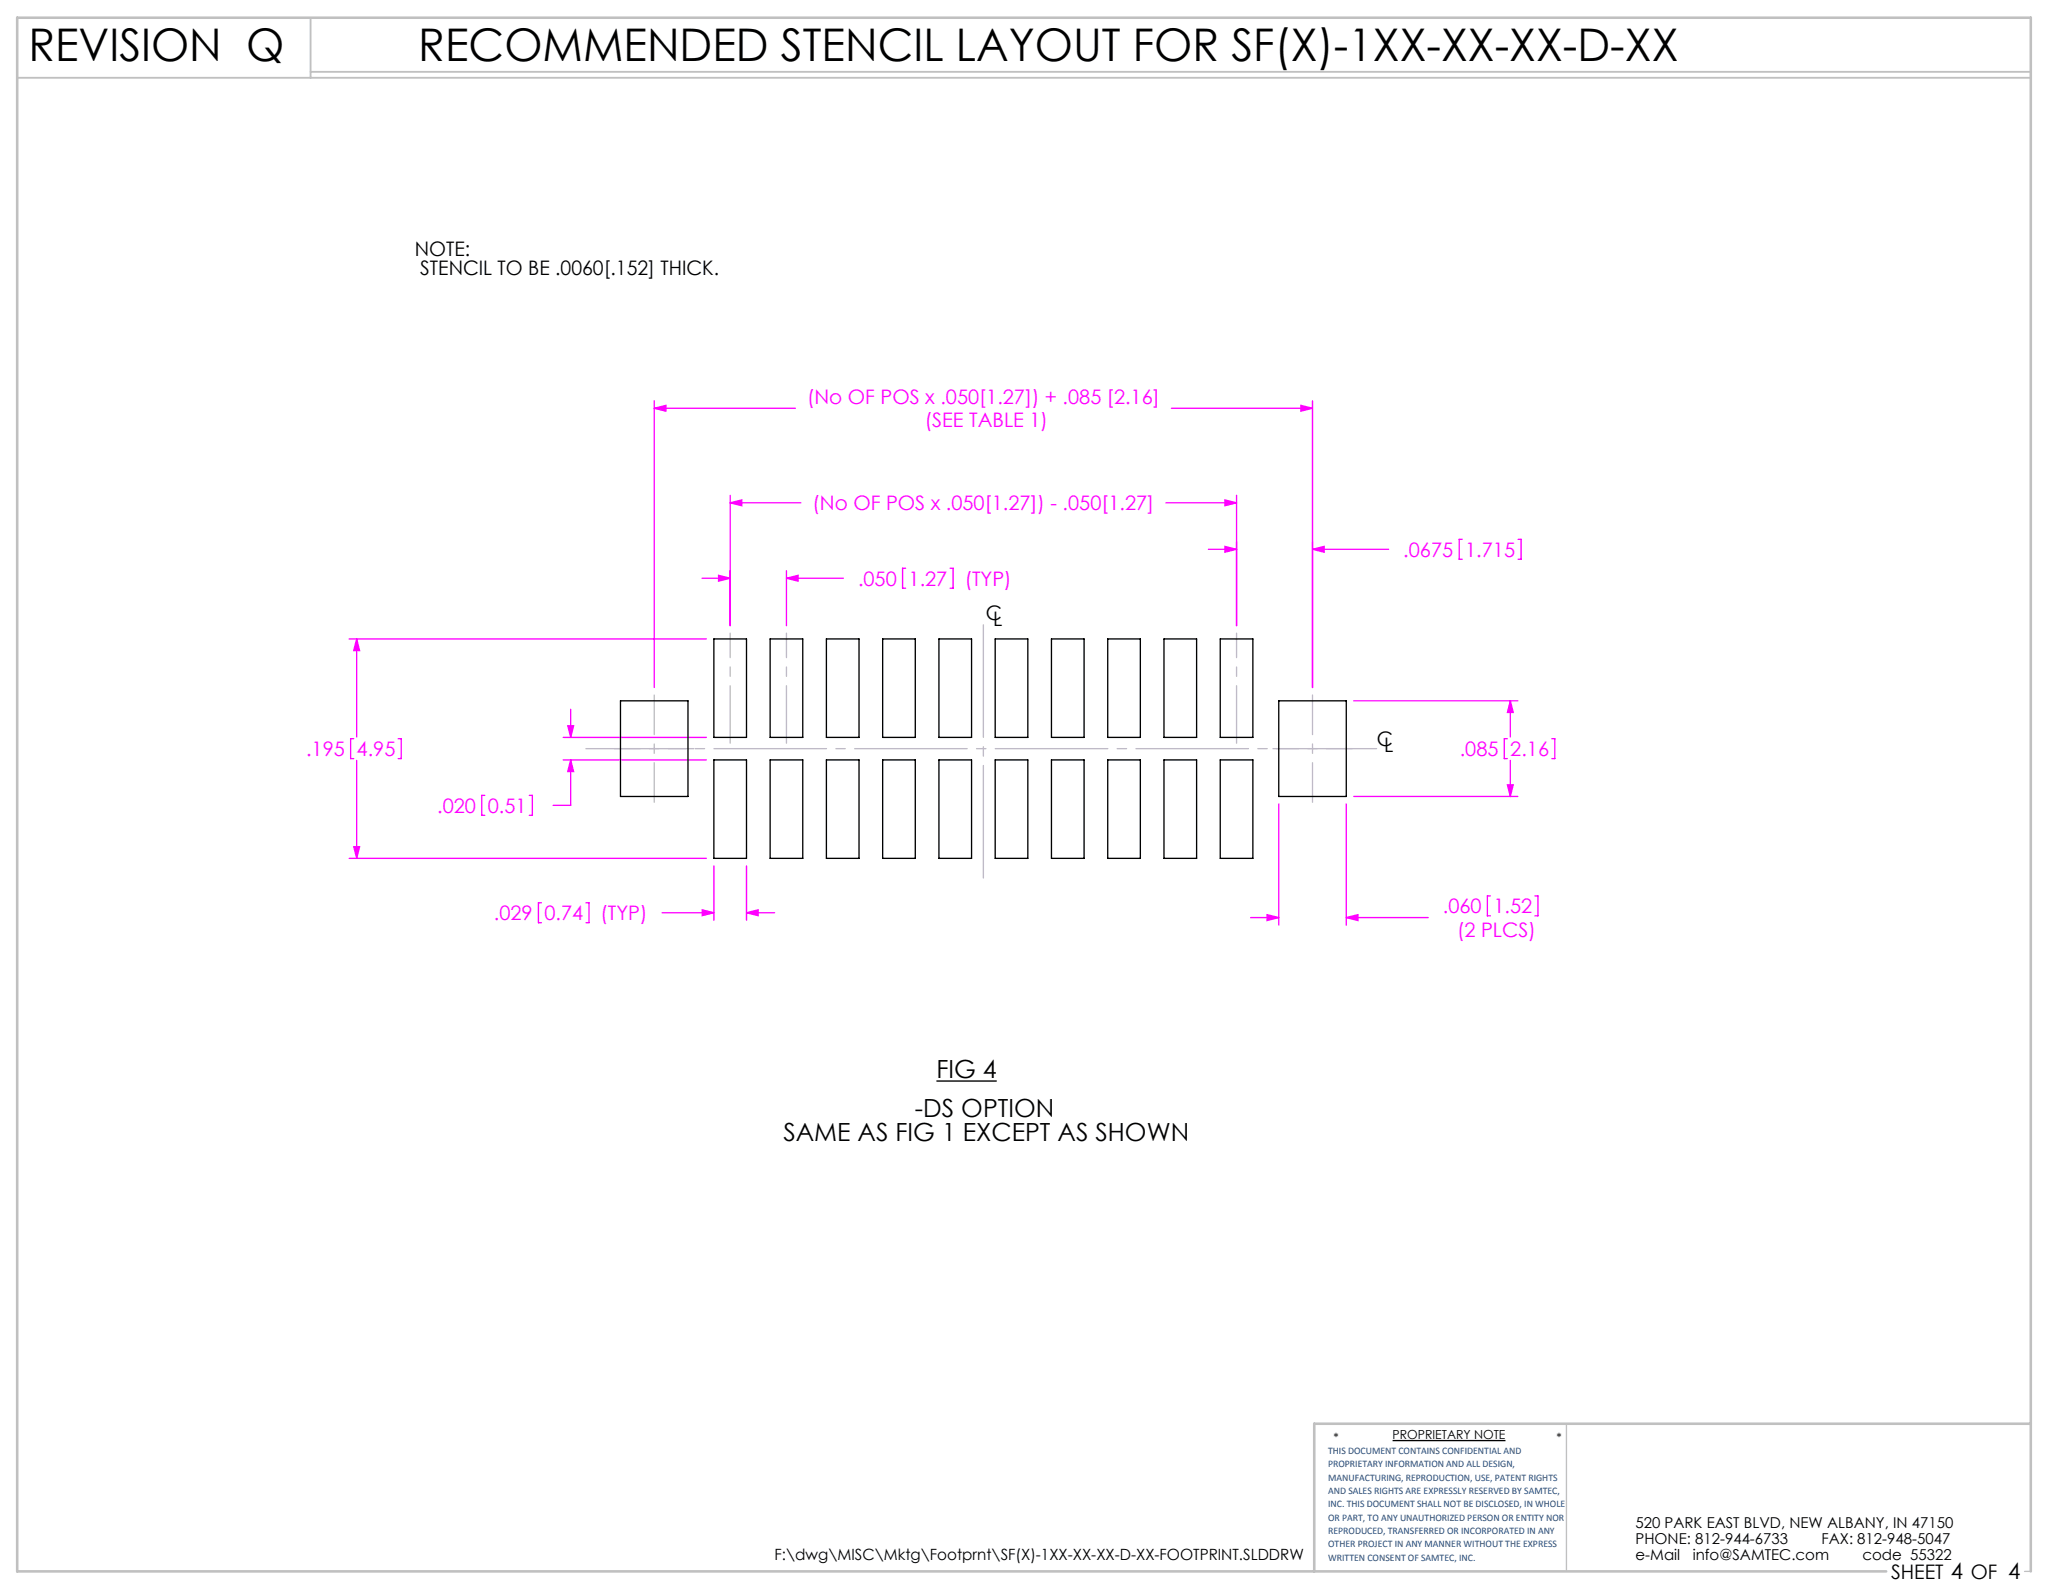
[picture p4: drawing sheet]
<svg xmlns="http://www.w3.org/2000/svg" width="279mm" height="216mm" viewBox="0 0 279 216" stroke-linecap="round" stroke-linejoin="round" font-family="sans-serif">
<path d="M126.8 146.4h8.2M188.6 195.1h15.3" fill="none" stroke="#000" stroke-width=".18"/>
<path d="M212.2 192.8v20M274.2 212.8h.8" fill="none" stroke="#c0c0c0" stroke-width=".18"/>
<path d="M2.3 10.5h272.7M42.1 2.4v8.1M42.1 9.7h232.9" fill="none" stroke="#c0c0c0" stroke-width=".25"/>
<path d="M275 192.8h-97v20M255.5 212.8h-253.2v-210.4h272.7v210.4" fill="none" stroke="#c0c0c0" stroke-width=".35"/>
<g fill="none" stroke="#f0f" stroke-width=".18">
<path d="M88.6 55.3l1.6-.4v.8zM88.6 54.3v38.8M88.6 55.3h19.1M158.6 55.3h19.2M176.2 54.9l1.6 .4-1.6 .4zM177.8 54.3v38.8M95.1 78.3h3.8M97.3 77.9l1.6 .4-1.6 .4zM98.9 68.1l1.6-.4v.8zM98.9 67.1v17.6M98.9 68.1h9.6M106.5 78.3l1.6-.4v.8z"/>
<path d="M106.5 77.3v7.4M106.5 78.3h7.7M122.6 77h-.4v2.7h.4M128.7 77h.4v2.7h-.4M157.9 68.1h9.6M163.7 74.4h3.8M165.9 67.7l1.6 .4-1.6 .4zM165.9 74l1.6 .4-1.6 .4zM167.5 67.1v17.6M177.8 74.4l1.5-.4v.8zM177.8 74.4h10.3M198 73.1h-.4v2.7h.4"/>
<path d="M205.6 73.1h.4v2.7h-.4M47.3 86.5h48.4M48.3 86.5l.4 1.6h-.8zM48.3 86.5v13.3M76.3 99.9h19.4M76.9 98.3h.8l-.4 1.6zM77.3 96.1v3.8M183.3 94.9h22.3M204.5 94.9l.4 1.6h-.7zM204.5 94.9v4.9M47.3 116.3h48.4M47.9 100.1h-.4v2.7h.4"/>
<path d="M47.9 114.7h.8l-.4 1.6zM48.3 103v13.3M53.9 100.1h.4v2.7h-.4M65.7 107.7h-.5v2.7h.5M71.7 107.7h.4v2.7h-.4M76.3 102.9h19.4M77.3 102.9l.4 1.6h-.8zM77.3 102.9v6.2h-2.4M96.7 117.3v7.3M101.1 117.3v7.3M173.2 108.9v16.4M182.3 108.9v16.4"/>
<path d="M183.3 107.9h22.3M204.1 100.1h-.4v2.7h.4M204.2 106.3h.7l-.4 1.6zM204.5 103v4.9M210.2 100.1h.4v2.7h-.4M73.3 122.3h-.4v2.7h.4M79.4 122.3h.4v2.7h-.4M89.7 123.6h7M95.1 123.2l1.6 .4-1.6 .4zM101.1 123.6l1.6-.4v.8zM101.1 123.6h3.8M169.4 124.3h3.8"/>
<path d="M171.6 123.9l1.6 .4-1.6 .4zM182.3 124.3l1.6-.4v.8zM182.3 124.3h11.1M201.8 121.3h-.4v2.7h.4M207.9 121.3h.4v2.7h-.4"/>
</g>
<path d="M88.6 94.1v14.6M177.8 108.7v-14.6" fill="none" stroke="#bfb9c8" stroke-width=".18" stroke-dasharray="15.2 1.3 1.3 1.3" stroke-dashoffset="9.9"/>
<path d="M83.2 101.4h10.8M172.4 101.4h10.7" fill="none" stroke="#bfb9c8" stroke-width=".18" stroke-dasharray="15.2 1.3 1.3 1.3" stroke-dashoffset="11.8"/>
<path d="M98.9 100.7v-14.9M106.5 100.7v-14.9M167.5 100.7v-14.9" fill="none" stroke="#bfb9c8" stroke-width=".18" stroke-dasharray="15.2 1.3 1.3 1.3" stroke-dashoffset="7.5"/>
<path d="M186.4 101.4h-107.1" fill="none" stroke="#bfb9c8" stroke-width=".18" stroke-dasharray="15.2 1.3 1.3 1.3" stroke-dashoffset="1.7"/>
<path d="M133.2 119.1v-34.7" fill="none" stroke="#bfb9c8" stroke-width=".18" stroke-dasharray="15.2 1.3 1.3 1.3" stroke-dashoffset="-.2"/>
<path d="M88.6 55.3l1.6-.4v.8zM176.2 54.9l1.6 .4-1.6 .4zM48.3 86.5l.4 1.6h-.8zM47.9 114.7h.8l-.4 1.6zM76.9 98.3h.8l-.4 1.6zM77.3 102.9l.4 1.6h-.8zM95.1 123.2l1.6 .4-1.6 .4zM101.1 123.6l1.6-.4v.8zM98.9 68.1l1.6-.4v.8zM165.9 67.7l1.6 .4-1.6 .4zM97.3 77.9l1.6 .4-1.6 .4zM106.5 78.3l1.6-.4v.8zM177.8 74.4l1.5-.4v.8zM165.9 74l1.6 .4-1.6 .4zM204.5 94.9l.4 1.6h-.7zM204.2 106.3h.7l-.4 1.6zM171.6 123.9l1.6 .4-1.6 .4zM182.3 124.3l1.6-.4v.8z" fill="#f0f"/>
<g fill="none" stroke="#000" stroke-width=".18">
<path d="M84 94.9h9.2v13h-9.2zM96.7 86.5h4.4v13.4h-4.4zM104.3 86.5h4.4v13.4h-4.4zM111.9 86.5h4.4v13.4h-4.4zM119.5 86.5h4.5v13.4h-4.5zM127.2 86.5h4.4v13.4h-4.4zM134.8 86.5h4.4v13.4h-4.4zM142.4 86.5h4.4v13.4h-4.4zM150 86.5h4.4v13.4h-4.4zM157.6 86.5h4.5v13.4h-4.5zM165.3 86.5h4.4v13.4h-4.4zM173.2 94.9h9.1v13h-9.1z"/>
<path d="M96.7 102.9h4.4v13.4h-4.4zM104.3 102.9h4.4v13.4h-4.4zM111.9 102.9h4.4v13.4h-4.4zM119.5 102.9h4.5v13.4h-4.5zM127.2 102.9h4.4v13.4h-4.4zM134.8 102.9h4.4v13.4h-4.4zM142.4 102.9h4.4v13.4h-4.4zM150 102.9h4.4v13.4h-4.4zM157.6 102.9h4.5v13.4h-4.5zM165.3 102.9h4.4v13.4h-4.4z"/>
</g>
<g font-size="6.1">
<text x="3.8" y="8.2">REVISION Q</text>
<text x="56.7" y="8.2">RECOMMENDED STENCIL LAYOUT FOR SF(X)-1XX-XX-XX-D-XX</text>
</g>
<g font-size="3.4">
<text x="126.8" y="146.1">FIG 4</text>
<text x="106.1" y="154.6">SAME AS FIG 1 EXCEPT AS SHOWN</text>
<text x="123.9" y="151.3">-DS OPTION</text>
</g>
<g font-size="2.7">
<text x="56.2" y="34.6">NOTE:</text>
<text x="56.9" y="37.3">STENCIL TO BE .0060[.152] THICK.</text>
<text x="133.5" y="84">C</text>
<text x="134.5" y="84.8">L</text>
<text x="186.5" y="101.1">C</text>
<text x="187.4" y="101.9">L</text>
<text x="256.1" y="213.9">SHEET 4 OF 4</text>
</g>
<g font-size="2.7" fill="#f0f">
<text x="109.3" y="54.7">(No OF POS x .050[1.27]) + .085 [2.16]</text>
<text x="125.3" y="57.9">(SEE TABLE 1)</text>
<text x="110.1" y="69.1">(No OF POS x .050[1.27]) - .050[1.27]</text>
<text x="190.1" y="75.4">.0675</text>
<text x="198.4" y="75.4">1.715</text>
<text x="116.2" y="79.3">.050</text>
<text x="123.1" y="79.3">1.27</text>
<text x="130.7" y="79.3">(TYP)</text>
<text x="41.5" y="102.4">.195</text>
<text x="48.3" y="102.4">4.95</text>
<text x="197.7" y="102.4">.085</text>
<text x="204.5" y="102.4">2.16</text>
<text x="59.2" y="110.1">.020</text>
<text x="66.1" y="110.1">0.51</text>
<text x="66.9" y="124.6">.029</text>
<text x="73.7" y="124.6">0.74</text>
<text x="81.3" y="124.6">(TYP)</text>
<text x="195.4" y="123.7">.060</text>
<text x="202.3" y="123.7">1.52</text>
<text x="197.3" y="126.9">(2 PLCS)</text>
</g>
<text font-size="2.1" x="104.9" y="211.3">F:\dwg\MISC\Mktg\Footprnt\SF(X)-1XX-XX-XX-D-XX-FOOTPRINT.SLDDRW</text>
<g font-size="2">
<text x="221.5" y="207">520 PARK EAST BLVD, NEW ALBANY, IN 47150</text>
<text x="221.5" y="209.2">PHONE: 812-944-6733</text>
<text x="246.7" y="209.2">FAX: 812-948-5047</text>
<text x="221.5" y="211.3">e-Mail</text>
<text x="229.3" y="211.3">info@SAMTEC.com</text>
<text x="252.2" y="211.3">code 55322</text>
</g>
<g font-size="1.7">
<text x="180.6" y="195.3">*</text>
<text x="188.6" y="194.9">PROPRIETARY NOTE</text>
<text x="210.8" y="195.3">*</text>
</g>
<g font-size="1.4" fill="#1f497d">
<text x="179.9" y="196.9">THIS DOCUMENT CONTAINS CONFIDENTIAL AND</text>
<text x="179.9" y="198.7">PROPRIETARY INFORMATION AND ALL DESIGN,</text>
<text x="179.9" y="200.5">MANUFACTURING, REPRODUCTION, USE, PATENT RIGHTS</text>
<text x="179.9" y="202.4">AND SALES RIGHTS ARE EXPRESSLY RESERVED BY SAMTEC,</text>
<text x="179.9" y="204.2">INC. THIS DOCUMENT SHALL NOT BE DISCLOSED, IN WHOLE</text>
<text x="179.9" y="206">OR PART, TO ANY UNAUTHORIZED PERSON OR ENTITY NOR</text>
<text x="179.9" y="207.8">REPRODUCED, TRANSFERRED OR INCORPORATED IN ANY</text>
<text x="179.9" y="209.6">OTHER PROJECT IN ANY MANNER WITHOUT THE EXPRESS</text>
<text x="179.9" y="211.4">WRITTEN CONSENT OF SAMTEC, INC.</text>
</g>
</svg>
